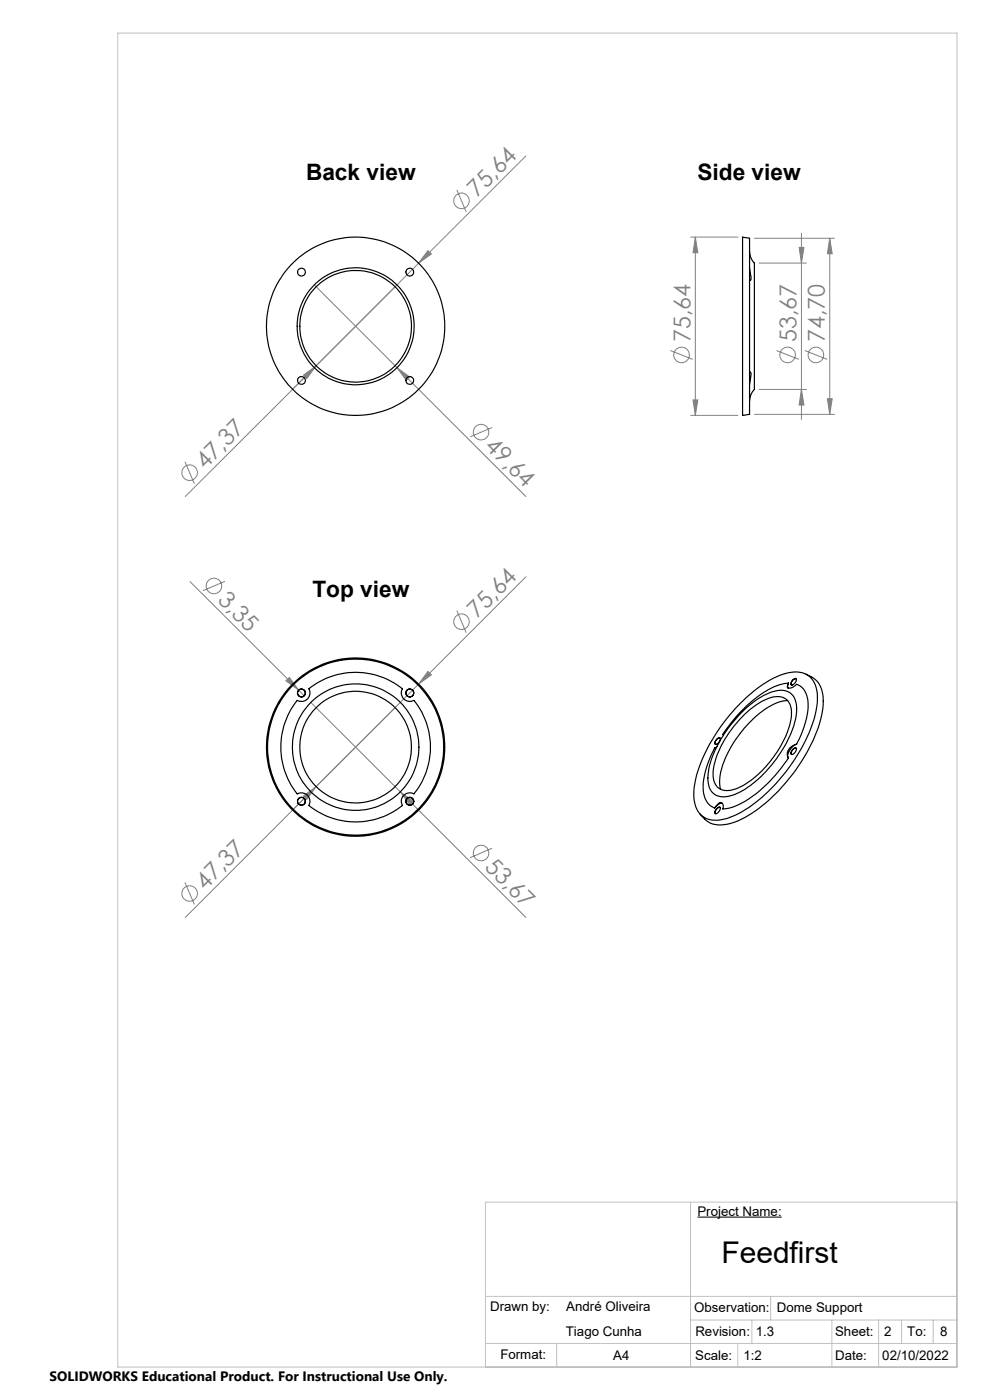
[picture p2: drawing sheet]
<svg xmlns="http://www.w3.org/2000/svg" width="210mm" height="297mm" viewBox="0 0 210 297" stroke-linecap="round" stroke-linejoin="round" font-family="sans-serif">
<g fill="none" stroke="#808080" stroke-width=".21">
<path d="M111.5 33.1l-72.2 72.2M90.8 53.2l.7 .7-2.7 1.9zM96.9 40.3l2 4.6M146.5 50.3h10M147.5 50.3l.5 3.3h-1zM147.5 50.3v37.8M160 50.5h17M161 55.8h10M169.5 52.5h1l-.5 3.3zM170 49.5v39.5M176 50.5l.5 3.3h-1zM176 50.5v37.4"/>
<path d="M64.4 79.6l2.7-2-2 2.7zM66.7 60.4l17.5 17.6M84.2 78l2.7 2-.7 .7zM84.2 78l27.3 27.3M142.2 74.4l4.7 1.8M164.7 74.4l4.7 1.8M170.7 74.4l4.7 1.8M39.2 98l2 4.6M104.4 90.7l-4.7 2M146.5 88.1h10M147 84.8h1l-.5 3.3zM160 87.9h17"/>
<path d="M161 82.6h10M170 82.6l.5 3.3h-1zM175.5 84.6h1l-.5 3.3zM40.3 123.4l23.1 23M47.7 123.3l-4.7 2M96.9 129.5l2 4.7M111.5 122.4l-72.2 72.2M60.6 144.4l.8-.7 2 2.7zM63.4 146.4l1.1 1.2M65.9 149l19 19M90.8 142.4l.7 .8-2.7 1.9zM64.4 168.8l2.7-1.9-2 2.7z"/>
<path d="M84.9 168l2.7 2-.7 .7zM84.9 168l26.6 26.6M104.4 179.9l-4.7 2.1M39.2 187.2l2 4.7"/>
<circle cx="97.9" cy="42.6" r="1.64"/>
<circle cx="144.6" cy="75.3" r="1.65"/>
<circle cx="167.1" cy="75.3" r="1.65"/>
<circle cx="173.1" cy="75.3" r="1.65"/>
<circle cx="102.1" cy="91.7" r="1.64"/>
<circle cx="40.2" cy="100.3" r="1.65"/>
<circle cx="45.4" cy="124.3" r="1.65"/>
<circle cx="97.9" cy="131.9" r="1.65"/>
<circle cx="40.2" cy="189.5" r="1.64"/>
<circle cx="102.1" cy="181" r="1.66"/>
</g>
<path d="M147.9 258.2h17.9" fill="none" stroke="#000" stroke-width=".22"/>
<path d="M209.9 0l.2 .1M210 -.1v.6M210.1 0l-.5 .4M209.5 0h.6M-.1 297h.6M0 297v.1M0 296.5v.6M.4 296.6l-.4 .5" fill="none" stroke="#fff" stroke-width=".21"/>
<g fill="none" stroke="#c0c0c0" stroke-width=".21">
<path d="M25 7h178v283h-178zM146.5 255v35M203 255h-100v35M103 275h100M163.5 275v5M103 285h100M118.1 285v5M146.5 280h56.5M156.5 285v5M159.5 280v5M176.5 280v10M186.4 280v10"/>
<path d="M191.2 280v5M197.9 280v5"/>
</g>
<g fill="#808080">
<path d="M60.6 144.4l.8-.7 2 2.7z"/>
<path d="M90.8 142.4l.7 .8-2.7 1.9z"/>
<path d="M90.8 53.2l.7 .7-2.7 1.9z"/>
<path d="M64.4 79.6l.7 .7 2-2.7zM64.4 168.8l.7 .8 2-2.7z"/>
<path d="M147.5 50.3l.5 3.3h-1zM147 84.8h1l-.5 3.3zM169.5 52.5h1l-.5 3.3zM170 82.6l.5 3.3h-1zM176 50.5l.5 3.3h-1zM175.5 84.6h1l-.5 3.3z"/>
<path d="M84.2 78l2 2.7 .7-.7zM84.9 168l2 2.7 .7-.7z"/>
</g>
<g fill="none" stroke="#000" stroke-width=".25">
<path d="M157.5 50.3l1 .1a.43 .43 0 0 1 .5 .2 .43 .43 0 0 1 0 .5v36a.51 .51 0 0 1-.2 .8l-1.3 .2zM159 53.3a4 4 0 0 0 1 2.6v25.8a1.76 1.76 0 0 1-.6 1.8l-.4 1.6M159 56.8l.2 1.2a1.47 1.47 0 0 1-.1 1.5l-.1-.2M159 79.2l.1-.3a.73 .73 0 0 1 .1 1.1l-.2 1.6M63 148.6a1.81 1.81 0 0 0 2.2-.3 1.81 1.81 0 0 0 .3-2.2 15.9 15.9 0 0 1 19.9 0 1.79 1.79 0 0 0 .2 2.2 1.79 1.79 0 0 0 2.2 .3 15.8 15.8 0 0 1 0 19.8 1.8 1.8 0 0 0-2.1 .3 1.8 1.8 0 0 0-.3 2.2 15.9 15.9 0 0 1-19.9 0 1.81 1.81 0 0 0-.3-2.2 1.81 1.81 0 0 0-2.2-.3 15.9 15.9 0 0 1 0-19.8zM152.1 158.4l-.5 .3a16.8 16.8 0 0 0-2.3 9.6 3.8 3.8 0 0 0 2.3 3.1M152.2 156.7l.1-.1a.35 .35 0 0 1 .5 0 .35 .35 0 0 1-.1 .6l-.2 .2a.56 .56 0 0 1-.9 .4l.1-.5zM152.8 156.7a.34 .34 0 0 0-.4-.2 .34 .34 0 0 0-.3 .3l-.1 .1a.56 .56 0 0 0-.4 .5 .56 .56 0 0 0 .3 .5M157.1 149.1a22.5 22.5 0 0 1 10.1-6.4 4.6 4.6 0 0 1 5.7 2.6 13 13 0 0 1-.8 8.9 37.5 37.5 0 0 1-15 18.2 9.4 9.4 0 0 1-7.1 1.3 4.8 4.8 0 0 1-2.8-4.7 24.3 24.3 0 0 1 4.4-12.8l2.8-4.1zM157.1 151.3a14.5 14.5 0 0 1 8.4-4.9 3.4 3.4 0 0 1 3.5 4 20 20 0 0 1-4.7 11.1 20.9 20.9 0 0 1-9 7.2 3.5 3.5 0 0 1-4.9-2 12.7 12.7 0 0 1 1.9-8.7l2.1-3.5zM157.8 151.7l1.9-1.6a8.6 8.6 0 0 1 5.8-2.3 3.2 3.2 0 0 1 2.4 3.9 22 22 0 0 1-7.7 13.1l-.5 .4a9.2 9.2 0 0 1-5.9 2.5 3.1 3.1 0 0 1-2.5-3.7 20 20 0 0 1 6.1-11.9zM167.1 148.6a11.3 11.3 0 0 0-6.8 3.4 23.3 23.3 0 0 0-7.6 12.7l-.1 1.4 .3 1.3"/>
<path d="M167.3 144.9l-.2 .6 .1 .5M167.3 144.9a16 16 0 0 0-9.1 5.1l-3.1 3.3-1.8 2.5 .1 .2M167.3 144.9a.67 .67 0 0 0-.1 1.1 2.08 2.08 0 0 0 1.8-.8 4.2 4.2 0 0 1 2.4 4.4 19.4 19.4 0 0 1-2.4 8.3M168.2 159a.42 .42 0 0 1 .3-.3 .42 .42 0 0 1 .4 .2l-.2 .6a.61 .61 0 0 1-.9 .4zM168.3 144.1a.33 .33 0 0 1 .4-.2 .33 .33 0 0 1 .2 .4l-.3 .6a.59 .59 0 0 1-.8 .3l.2-.7zM168.9 158.9a.35 .35 0 0 0-.3-.2 .35 .35 0 0 0-.3 .2 .75 .75 0 0 0-.3 1.2h.1M168.9 144.2v-.1a.68 .68 0 0 0-1 .5 .4 .4 0 0 0-.2 .4 .4 .4 0 0 0 .3 .3h.1M169 157.9a3.1 3.1 0 0 0-1.9 2.7l.2 .2M169 157.9a2.09 2.09 0 0 0-1.7 2.9M171 143l1.2 .6M172.2 143.6a5.6 5.6 0 0 1 2.4 5.7 30.1 30.1 0 0 1-7.3 16 29.5 29.5 0 0 1-11.4 9.1 6 6 0 0 1-6.3-.5l-1.1-1.2M150.1 165v.1"/>
<path d="M152 171.6a.41 .41 0 0 1 .4-.4 .41 .41 0 0 1 .4 .3l-.3 .7a.53 .53 0 0 1-.8 .3v-.5zM152.8 171.5a.36 .36 0 0 0-.3-.3 .36 .36 0 0 0-.4 .3l-.2 .2a.49 .49 0 0 0-.3 .5 .49 .49 0 0 0 .3 .4M153.2 170.4a1.95 1.95 0 0 0-1.6 1M167.3 160.8a27.9 27.9 0 0 1-11.2 10.2l-1.4 .4-1.4 .2a.83 .83 0 0 0 .1-.9 .83 .83 0 0 0-.8-.4l-1 1.1"/>
<circle cx="63.9" cy="57.7" r=".83"/>
<circle cx="86.9" cy="57.7" r=".82"/>
<circle cx="75.4" cy="69.2" r="18.9"/>
<circle cx="75.4" cy="69.2" r="12.4"/>
<circle cx="75.5" cy="69.2" r="11.8"/>
<circle cx="63.9" cy="80.7" r=".83"/>
<circle cx="86.9" cy="80.7" r=".82"/>
<circle cx="63.9" cy="147" r=".84"/>
<circle cx="63.9" cy="147" r=".83"/>
<circle cx="75.4" cy="158.5" r="18.9"/>
<circle cx="75.4" cy="158.5" r="11.8"/>
<circle cx="75.4" cy="158.5" r="18.7"/>
<circle cx="75.4" cy="158.5" r="13.4"/>
<circle cx="86.9" cy="147" r=".83"/>
<circle cx="86.9" cy="147" r=".84"/>
<circle cx="63.9" cy="170" r=".83"/>
<circle cx="86.9" cy="170" r=".82"/>
<circle cx="86.9" cy="170" r=".84"/>
</g>
<text font-size="6.3" x="153" y="268">Feedfirst</text>
<g font-size="4.9" fill="#808080">
<text x="101.2" y="42" transform="rotate(-45 101.2 42)">75,64</text>
<text x="146.5" y="72.6" transform="rotate(-90 146.5 72.6)">75,64</text>
<text x="169" y="72.6" transform="rotate(-90 169 72.6)">53,67</text>
<text x="175" y="72.6" transform="rotate(-90 175 72.6)">74,70</text>
<text x="102.7" y="94.9" transform="rotate(45 102.7 94.9)">49,64</text>
<text x="43.5" y="99.7" transform="rotate(-45 43.5 99.7)">47,37</text>
<text x="46" y="127.5" transform="rotate(45 46 127.5)">3,35</text>
<text x="101.2" y="131.3" transform="rotate(-45 101.2 131.3)">75,64</text>
<text x="102.7" y="184.2" transform="rotate(45 102.7 184.2)">53,67</text>
<text x="43.5" y="188.9" transform="rotate(-45 43.5 188.9)">47,37</text>
</g>
<g font-size="4.8">
<text x="64.9" y="38.1">Back view</text>
<text x="147.9" y="38.1">Side view</text>
<text x="66.3" y="126.6">Top view</text>
</g>
<text font-size="2.9" x="10.5" y="292.9">SOLIDWORKS Educational Product. For Instructional Use Only.</text>
<g font-size="2.8">
<text x="147.9" y="257.9">Project Name:</text>
<text x="104" y="278.2">Drawn by:</text>
<text x="120.1" y="278.2">André Oliveira</text>
<text x="147.3" y="278.3">Observation:</text>
<text x="164.8" y="278.3">Dome Support</text>
<text x="120" y="283.3">Tiago Cunha</text>
<text x="147.5" y="283.3">Revision:</text>
<text x="160.3" y="283.3">1.3</text>
<text x="177.1" y="283.4">Sheet:</text>
<text x="187.6" y="283.4">2</text>
<text x="192.4" y="283.4">To:</text>
<text x="199.4" y="283.4">8</text>
<text x="106.1" y="288.3">Format:</text>
<text x="130.1" y="288.5">A4</text>
<text x="147.5" y="288.5">Scale:</text>
<text x="157.7" y="288.5">1:2</text>
<text x="177.2" y="288.6">Date:</text>
<text x="187.2" y="288.6">02/10/2022</text>
</g>
</svg>
